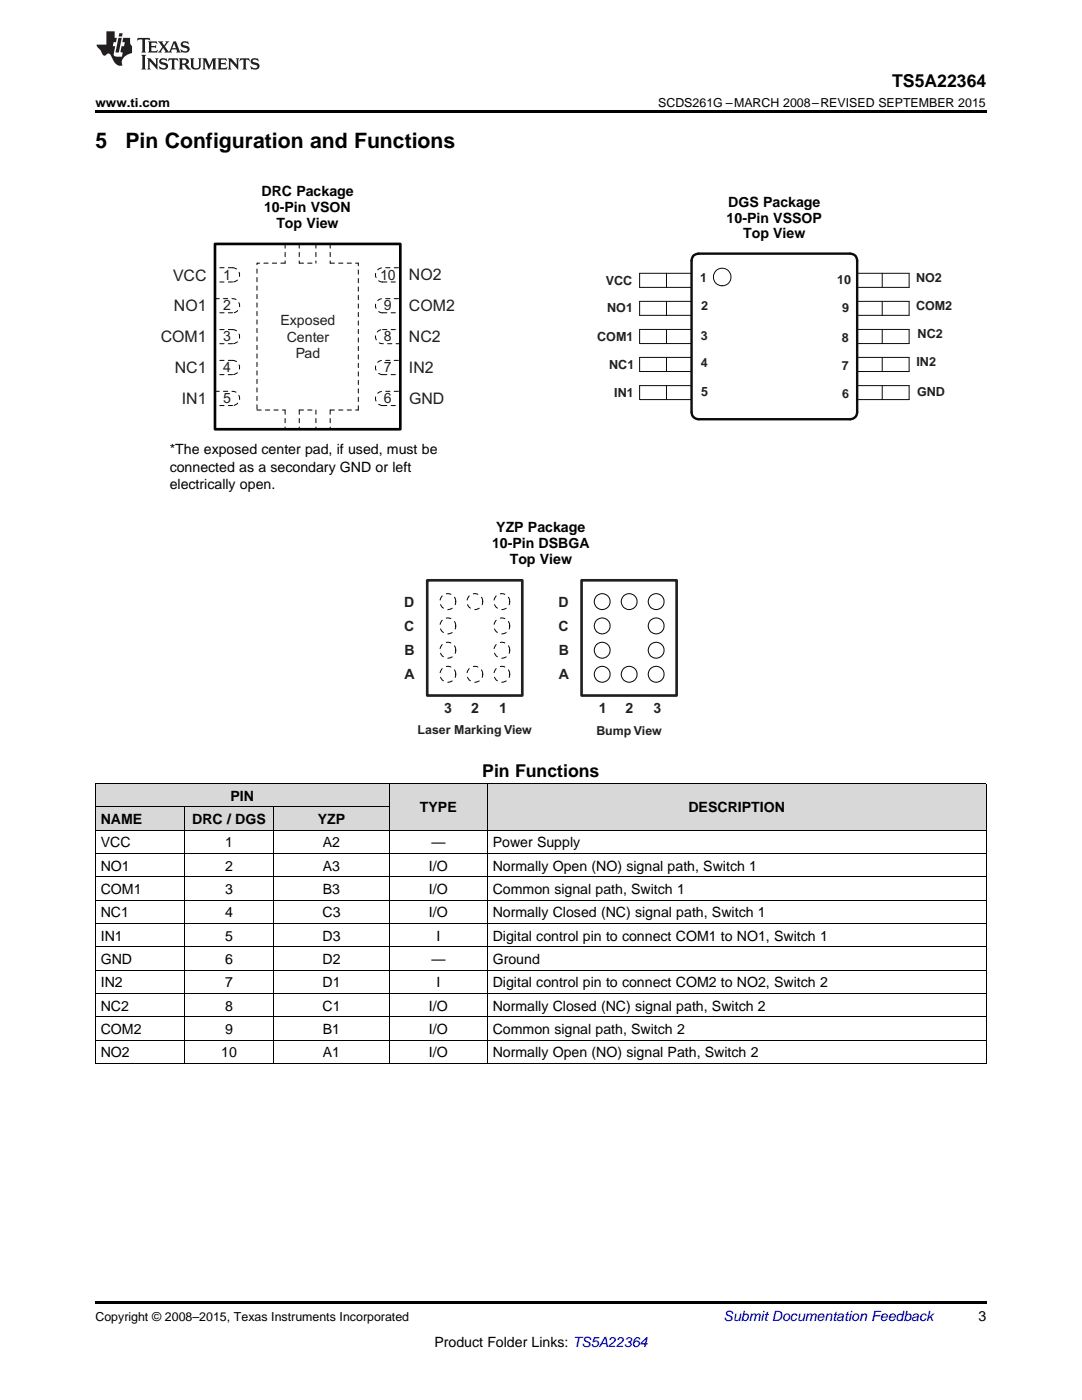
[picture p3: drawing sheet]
<svg xmlns="http://www.w3.org/2000/svg" width="216mm" height="279mm" viewBox="0 0 216 279" stroke-linecap="round" stroke-linejoin="round" font-family="sans-serif">
<g fill="#d8d8d8">
<path d="M19 161.1h17.8v4.6h-17.8z"/>
<path d="M36.8 161.1h17.8v4.6h-17.8z"/>
<path d="M54.6 161.1h23.1v4.6h-23.1z"/>
<path d="M77.7 156.4h19.6v9.3h-19.6z"/>
<path d="M97.3 156.4h99.5v9.3h-99.5z"/>
<path d="M19 156.4h17.8v4.7h-17.8z"/>
<path d="M36.8 156.4h17.8v4.7h-17.8z"/>
<path d="M54.6 156.4h23.1v4.7h-23.1z"/>
</g>
<path d="M19 22h177.8v.5h-177.8zM19 259.7h177.8v.5h-177.8z" fill="#000"/>
<g fill="none" stroke="#000" stroke-width=".2">
<path d="M19 156.4h177.8M19.1 156.4v55.9M77.7 156.4v55.9M97.2 156.4v55.9M196.8 156.4v55.9M19 179.7h177.8M19 175h177.8M19 170.3h177.8M19 165.7h177.8M19 161h58.7M36.8 161.1v51.2M54.6 161.1v51.2"/>
<path d="M19 198.3h177.8M19 193.6h177.8M19 189h177.8M19 184.3h177.8M19 212.2h177.8M19 207.6h177.8M19 202.9h177.8"/>
</g>
<g fill="none" stroke="#010202" stroke-width=".2" stroke-dasharray=".9 .9">
<circle cx="89.4" cy="124.9" r="1.58"/>
<circle cx="89.4" cy="134.6" r="1.58"/>
<circle cx="89.4" cy="120.1" r="1.58"/>
<circle cx="89.4" cy="129.8" r="1.58"/>
<circle cx="94.7" cy="134.6" r="1.58"/>
<circle cx="94.7" cy="120.1" r="1.58"/>
<circle cx="100.1" cy="124.9" r="1.58"/>
<circle cx="100.1" cy="134.6" r="1.58"/>
<circle cx="100.1" cy="120.1" r="1.58"/>
<circle cx="100.1" cy="129.8" r="1.58"/>
</g>
<path d="M85.3 115.8h18.9v23h-18.9zM116 115.8h19v23h-19z" fill="none" stroke="#231f20" stroke-width=".53"/>
<g fill="none" stroke="#010202" stroke-width=".2">
<circle cx="120.2" cy="120.1" r="1.58"/>
<circle cx="120.2" cy="134.6" r="1.58"/>
<circle cx="120.2" cy="124.9" r="1.58"/>
<circle cx="120.2" cy="129.8" r="1.58"/>
<circle cx="125.5" cy="134.6" r="1.58"/>
<circle cx="125.5" cy="120.1" r="1.58"/>
<circle cx="130.9" cy="120.1" r="1.58"/>
<circle cx="130.9" cy="134.6" r="1.58"/>
<circle cx="130.9" cy="124.9" r="1.58"/>
<circle cx="130.9" cy="129.8" r="1.58"/>
</g>
<path d="M42.9 48.7h37v37h-37z" fill="none" stroke="#010202" stroke-width=".53"/>
<g fill="none" stroke="#010202" stroke-width=".2" stroke-dasharray=".8 .8">
<path d="M42.9 59.6h3.5a1.41 1.41 0 0 1 1.4 1.4 1.41 1.41 0 0 1-1.4 1.4M46.4 53.4a1.42 1.42 0 0 1 1.4 1.5 1.42 1.42 0 0 1-1.4 1.4M46.4 56.3h-3.5M46.4 53.4h-3.5M56.9 52.5h-5.6v29.3M56.9 48.7v3.8M59.7 52.5h3.3M59.7 48.7v3.8M63 48.7v3.8M65.9 52.5h5.6M65.9 48.7v3.8M76.3 56.3h3.6"/>
<path d="M76.3 56.3a1.42 1.42 0 0 1-1.4-1.4 1.42 1.42 0 0 1 1.4-1.5h3.6M42.9 78.1h3.5a1.42 1.42 0 0 1 1.4 1.4 1.42 1.42 0 0 1-1.4 1.4M46.4 62.4h-3.5M46.4 65.8a1.41 1.41 0 0 1 1.4 1.4 1.41 1.41 0 0 1-1.4 1.4M46.4 68.6h-3.5M46.4 65.8h-3.5M46.4 74.8h-3.5M46.4 71.9h-3.5M46.4 71.9a1.42 1.42 0 0 1 1.4 1.4 1.42 1.42 0 0 1-1.4 1.5M76.3 62.4h3.6M76.3 62.4a1.41 1.41 0 0 1-1.4-1.4 1.41 1.41 0 0 1 1.4-1.4h3.6M76.3 74.8h3.6"/>
<path d="M76.3 74.8a1.42 1.42 0 0 1-1.4-1.5 1.42 1.42 0 0 1 1.4-1.4h3.6M76.3 65.8h3.6M79.9 68.6h-3.6a1.41 1.41 0 0 1-1.4-1.4 1.41 1.41 0 0 1 1.4-1.4M46.4 80.9h-3.5M51.3 81.8h5.6M56.9 81.8v3.9M59.7 81.8h3.3M59.7 81.8v3.9M63 81.8v3.9M65.9 81.8h5.6M65.9 81.8v3.9M71.5 81.8v-29.3"/>
<path d="M76.3 80.9h3.6M76.3 80.9a1.42 1.42 0 0 1-1.4-1.4 1.42 1.42 0 0 1 1.4-1.4h3.6"/>
</g>
<path d="M138.3 51.1l.5-.3 .6-.2 30.6 .1a1.29 1.29 0 0 1 1 1.3v30.3l-.3 .8-.4 .4-.7 .2h-30.2l-.6-.2a1.3 1.3 0 0 1-.8-1.2v-30.3z" fill="none" stroke="#0b0c0b" stroke-width=".48"/>
<g fill="none" stroke="#0b0c0b" stroke-width=".2">
<path d="M133 54.5v2.9M138 54.5h-10.4v2.9h10.4M171 54.5h10.4v2.9h-10.4M176 54.5v2.9M133 60.1v2.8M133 65.7v2.9M133 71.3v2.8M133 77v2.7M138 77h-10.4v2.7h10.4M138 60.1h-10.4v2.8h10.4M138 65.7h-10.4v2.9h10.4M138 71.3h-10.4v2.8h10.4"/>
<path d="M171 65.7h10.4v2.9h-10.4M171 71.3h10.4v2.8h-10.4M171 60.1h10.4v2.8h-10.4M171 77h10.4v2.7h-10.4M176 60.1v2.8M176 65.7v2.9M176 71.3v2.8M176 77v2.7"/>
<circle cx="144.1" cy="55.3" r="1.75"/>
</g>
<g fill="#231f20">
<path d="M27.5 7.6l-.1 .5 .4-.2h.6v.1v2.1l-.2 .4h1l-.3-.4v-2.1l.1-.1h.5l.5 .2-.2-.5zM29.5 8.3l.2 .3v1.5l-.2 .4h1.8l.2-.6a1.04 1.04 0 0 1-1.3 .2v-.7h.6l.3 .2v-.6l-.3 .2h-.6v-.6l.8-.1 .4 .3-.2-.5zM31.5 8.3l.9 1.1-.9 1.1h.8l-.2-.2 .5-.7 .4 .7-.2 .2h1.5l-.1-.2 .1-.4h.9l.1 .4-.2 .2h1l-.3-.3-.7-1.9h-.5l-.9 2-.8-1 .9-1h-.8l.1 .3-.3 .5-.4-.6 .2-.2zM34.7 8.6l.4 1h-.7zM36.3 8.4a.63 .63 0 0 0-.2 .7 .63 .63 0 0 0 .6 .4l.6 .2 .1 .2a.75 .75 0 0 1-.7 .4 .75 .75 0 0 1-.6-.5l.1 .7 .1-.1a1.11 1.11 0 0 0 1.5-.6 1.13 1.13 0 0 0-1.2-.8l-.1-.4a1.04 1.04 0 0 1 1.2 .2l-.2-.5-.1 .1-.5-.2zM28.2 10.9l.2 .4v2.2l-.2 .4h1l-.3-.4v-2.2l.3-.4zM29.3 11.6l.3 .4v1.5l-.3 .4h.8l-.2-.4v-1.3l1.5 1.7v-1.9l.2-.4h-.7l.2 .4v.9l-1.1-1.3zM32 11.8a.62 .62 0 0 0-.2 .7 .62 .62 0 0 0 .6 .4l.6 .1 .1 .3a.76 .76 0 0 1-.7 .3 .76 .76 0 0 1-.6-.4l.1 .7 .1-.1a1.11 1.11 0 0 0 1.5-.6 1.13 1.13 0 0 0-1.2-.8l-.1-.4a1.04 1.04 0 0 1 1.2 .2l-.2-.6-.1 .1-.5-.1zM33.7 11.6l-.2 .6a.61 .61 0 0 1 .8-.3v1.6l-.2 .4h.9l-.2-.4v-1.6a.63 .63 0 0 1 .8 .3l-.2-.6zM35.6 11.6l.3 .4v1.5l-.3 .4h1l-.2-.2v-.8l.5 .2a.76 .76 0 0 0 1.2 .7l-1-1a.58 .58 0 0 0 .6-.5 .58 .58 0 0 0-.5-.6zM36.4 11.9h.1a.45 .45 0 0 1 .5 .1 .45 .45 0 0 1 .1 .5l-.7 .2zM37.9 11.6l.2 .2a2.17 2.17 0 0 0 .3 1.9 .99 .99 0 0 0 1.6-.6v-1.1l.2-.4h-.7l.2 .2a1.92 1.92 0 0 1-.2 1.8 .6 .6 0 0 1-.9-.5v-1.1l.2-.4zM40.4 11.6l.2 .4v1.5l-.2 .4h.7l-.2-.4v-1.4l.8 1.8 .8-1.8v1.4l-.2 .4h.9l-.2-.4v-1.5l.2-.4h-.8l-.6 1.5-.6-1.5zM43.4 11.6l.2 .4v1.5l-.2 .4h1.8l.2-.6a1.04 1.04 0 0 1-1.3 .1v-.6h.5l.4 .2v-.6l-.4 .2h-.5v-.7h.8l.3 .3-.1-.6zM45.5 11.6l.2 .4v1.5l-.2 .4h.7l-.2-.4v-1.3l1.5 1.7v-1.9l.2-.4h-.7l.2 .4v.9l-1.1-1.3zM47.9 11.6l-.1 .6a.61 .61 0 0 1 .8-.3v1.6l-.3 .4h1l-.3-.4 .1-1.6a.63 .63 0 0 1 .7 .3l-.1-.6zM50.2 11.8a.62 .62 0 0 0-.2 .7 .62 .62 0 0 0 .6 .4l.6 .1 .2 .3a.76 .76 0 0 1-.8 .3 .76 .76 0 0 1-.6-.4l.1 .7 .2-.1a1.11 1.11 0 0 0 1.5-.6 1.13 1.13 0 0 0-1.3-.8l-.1-.4a1.04 1.04 0 0 1 1.2 .2l-.1-.6-.2 .1-.5-.1z"/>
<path d="M21.2 6.3v2.6h-1.9l.1 .4 .7 .9a.91 .91 0 0 0 1 .8 .56 .56 0 0 1 .5-.3 .56 .56 0 0 1 .5 .3l.4 .8a1.53 1.53 0 0 0 1.9 1.2 1.54 1.54 0 0 1 1-2.1l.9-.3v-1.4a1.52 1.52 0 0 1-.3-1.6h-1.4l-.2 .8h.5l-.2 .8h-.4l-.2 1v.2l.4 .1-.2 .8a1.93 1.93 0 0 1-1.6-.3l.3-1.8h-.5l.2-.8h.4l.2-.8h-.4v-1.3zM23.6 7.6l-.6 2.9h.7l.6-2.9zM23.8 6.6l-.1 .7h.6l.2-.7z"/>
</g>
<g font-size="4.2">
<text x="19" y="29.6">5</text>
<text x="25" y="29.6">Pin Configuration and Functions</text>
</g>
<g font-size="3.5">
<text x="178" y="17.3">TS5A22364</text>
<text x="96.2" y="155.2">Pin Functions</text>
</g>
<g font-size="3.2" fill="#231f20">
<text x="34.5" y="56">VCC</text>
<text x="81.6" y="55.9">NO2</text>
<text x="34.7" y="62">NO1</text>
<text x="81.6" y="62">COM2</text>
<text x="32.1" y="68.2">COM1</text>
<text x="81.6" y="68.2">NC2</text>
<text x="34.9" y="74.4">NC1</text>
<text x="81.6" y="74.4">IN2</text>
<text x="36.3" y="80.5">IN1</text>
<text x="81.6" y="80.5">GND</text>
</g>
<g font-size="2.8">
<text x="52.2" y="39.1">DRC Package</text>
<text x="145.3" y="41.2">DGS Package</text>
<text x="52.7" y="42.3">10-Pin VSON</text>
<text x="55.1" y="45.4">Top View</text>
<text x="145" y="44.4">10-Pin VSSOP</text>
<text x="148.3" y="47.6">Top View</text>
<text x="33.9" y="90.6">*The exposed center pad, if used, must be</text>
<text x="33.9" y="94.1">connected as a secondary GND or left</text>
<text x="33.9" y="97.6">electrically open.</text>
<text x="99" y="106.1">YZP Package</text>
<text x="98.2" y="109.3">10-Pin DSBGA</text>
<text x="101.7" y="112.5">Top View</text>
<text x="46" y="159.8">PIN</text>
<text x="20.1" y="164.5">NAME</text>
<text x="38.3" y="164.5">DRC / DGS</text>
<text x="63.4" y="164.5">YZP</text>
<text x="83.8" y="162.1">TYPE</text>
<text x="137.4" y="162.1">DESCRIPTION</text>
<text x="20.1" y="169.1">VCC</text>
<text x="20.1" y="173.8">NO1</text>
<text x="44.9" y="169.1">1</text>
<text x="44.9" y="173.8">2</text>
<text x="64.4" y="169.1">A2</text>
<text x="64.4" y="173.8">A3</text>
<text x="85.6" y="173.8">I/O</text>
<text x="86.1" y="169.1">—</text>
<text x="98.3" y="169.1">Power Supply</text>
<text x="98.3" y="173.8">Normally Open (NO) signal path, Switch 1</text>
<text x="20.1" y="178.4">COM1</text>
<text x="44.9" y="178.4">3</text>
<text x="64.4" y="178.4">B3</text>
<text x="85.6" y="178.4">I/O</text>
<text x="98.3" y="178.4">Common signal path, Switch 1</text>
<text x="20.1" y="183.1">NC1</text>
<text x="44.9" y="183.1">4</text>
<text x="64.3" y="183.1">C3</text>
<text x="85.6" y="183.1">I/O</text>
<text x="98.3" y="183.1">Normally Closed (NC) signal path, Switch 1</text>
<text x="20.1" y="187.7">IN1</text>
<text x="44.9" y="187.7">5</text>
<text x="64.3" y="187.7">D3</text>
<text x="87.1" y="187.7">I</text>
<text x="98.3" y="187.7">Digital control pin to connect COM1 to NO1, Switch 1</text>
<text x="20.1" y="192.4">GND</text>
<text x="20.1" y="197.1">IN2</text>
<text x="44.9" y="192.4">6</text>
<text x="44.9" y="197.1">7</text>
<text x="64.3" y="192.4">D2</text>
<text x="64.3" y="197.1">D1</text>
<text x="86.1" y="192.4">—</text>
<text x="87.1" y="197.1">I</text>
<text x="98.3" y="192.4">Ground</text>
<text x="98.3" y="197.1">Digital control pin to connect COM2 to NO2, Switch 2</text>
<text x="20.1" y="201.7">NC2</text>
<text x="44.9" y="201.7">8</text>
<text x="64.3" y="201.7">C1</text>
<text x="85.6" y="201.7">I/O</text>
<text x="98.3" y="201.7">Normally Closed (NC) signal path, Switch 2</text>
<text x="20.1" y="206.4">COM2</text>
<text x="44.9" y="206.4">9</text>
<text x="64.4" y="206.4">B1</text>
<text x="85.6" y="206.4">I/O</text>
<text x="98.3" y="206.4">Common signal path, Switch 2</text>
<text x="20.1" y="211">NO2</text>
<text x="44.1" y="211">10</text>
<text x="64.4" y="211">A1</text>
<text x="85.6" y="211">I/O</text>
<text x="98.3" y="211">Normally Open (NO) signal Path, Switch 2</text>
<text x="195.3" y="263.6">3</text>
<text x="86.7" y="268.9">Product Folder Links: TS5A22364</text>
</g>
<g font-size="2.8" fill="#231f20">
<text x="44.6" y="55.8">1</text>
<text x="75.8" y="55.8">10</text>
<text x="44.6" y="62">2</text>
<text x="56" y="64.9">Exposed</text>
<text x="76.6" y="62">9</text>
<text x="44.6" y="68.1">3</text>
<text x="57.2" y="68.2">Center</text>
<text x="59" y="71.4">Pad</text>
<text x="76.6" y="68.1">8</text>
<text x="44.6" y="74.3">4</text>
<text x="76.6" y="74.3">7</text>
<text x="44.6" y="80.5">5</text>
<text x="76.6" y="80.5">6</text>
<text x="80.7" y="125.9">C</text>
<text x="80.7" y="121.1">D</text>
<text x="111.5" y="125.9">C</text>
<text x="111.5" y="121.1">D</text>
<text x="80.7" y="130.8">B</text>
<text x="111.5" y="130.8">B</text>
<text x="80.7" y="135.6">A</text>
<text x="111.5" y="135.6">A</text>
<text x="88.6" y="142.3">3</text>
<text x="94" y="142.3">2</text>
<text x="99.6" y="142.3">1</text>
<text x="119.5" y="142.3">1</text>
<text x="124.8" y="142.3">2</text>
<text x="130.4" y="142.3">3</text>
</g>
<text font-size="2.8" fill="#0000c8" x="144.4" y="263.6">Submit Documentation Feedback</text>
<g font-size="2.5">
<text x="19" y="21.4">www.ti.com</text>
<text x="131.3" y="21.4">SCDS261G –MARCH 2008–REVISED SEPTEMBER 2015</text>
<text x="19" y="263.6">Copyright © 2008–2015, Texas Instruments Incorporated</text>
</g>
<g font-size="2.5" fill="#231f20">
<text x="120.9" y="56.8">VCC</text>
<text x="139.7" y="56.2">1</text>
<text x="167.1" y="56.7">10</text>
<text x="182.8" y="56.2">NO2</text>
<text x="121.2" y="62.2">NO1</text>
<text x="139.9" y="61.8">2</text>
<text x="168.1" y="62.3">9</text>
<text x="182.8" y="61.8">COM2</text>
<text x="119.2" y="68">COM1</text>
<text x="139.8" y="67.8">3</text>
<text x="168" y="68.3">8</text>
<text x="183.1" y="67.4">NC2</text>
<text x="121.6" y="73.6">NC1</text>
<text x="139.8" y="73.3">4</text>
<text x="168" y="73.8">7</text>
<text x="182.9" y="73">IN2</text>
<text x="122.6" y="79.2">IN1</text>
<text x="139.9" y="78.9">5</text>
<text x="168.1" y="79.4">6</text>
<text x="183" y="79.1">GND</text>
<text x="83.3" y="146.6">Laser Marking View</text>
<text x="119" y="146.6">Bump View</text>
</g>
</svg>
